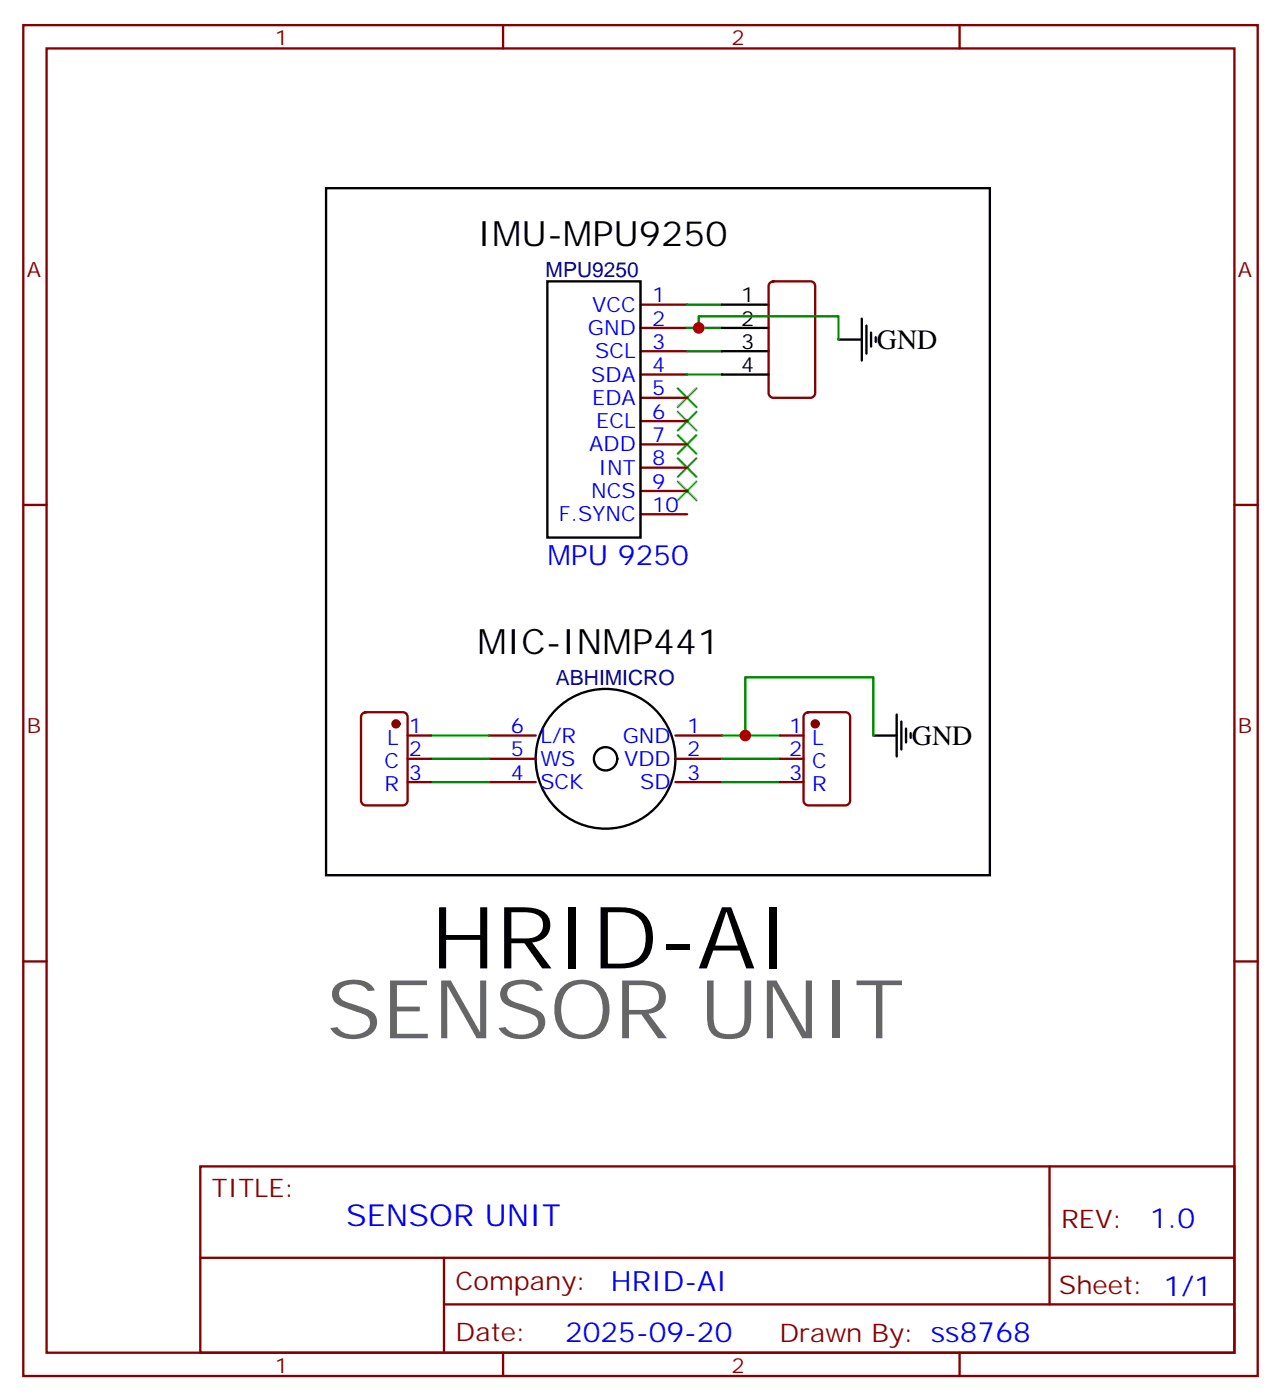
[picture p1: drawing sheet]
<svg xmlns="http://www.w3.org/2000/svg" width="194mm" height="212mm" viewBox="0 0 194 212" stroke-linecap="round" stroke-linejoin="round" font-family="sans-serif">
<g fill="none" stroke="#870000" stroke-width=".35">
<path d="M3.5 3.8h187v204.6h-187zM7.1 7.3h179.9v197.6h-179.9zM76.2 3.8v3.5M145.3 3.8v3.5M97 46.1h7.1M97 49.7h7.1M97 53.2h7.1M97 56.7h7.1M116.7 42.8l.4-.2h5.7a.71 .71 0 0 1 .7 .7v16.2a.76 .76 0 0 1-.7 .8h-5.7a.76 .76 0 0 1-.7-.8v-16.2zM3.5 76.5h3.6M97 60.3h7.1M97 63.8h7.1"/>
<path d="M97 67.3h7.1M97 70.8h7.1M97 74.4h7.1M97 77.9h7.1M187 76.5h3.5M54.9 108.1l.5-.2h5.6a.71 .71 0 0 1 .7 .7v12.7a.76 .76 0 0 1-.7 .7h-5.6a.76 .76 0 0 1-.7-.7v-12.7zM61.7 111.4h3.6M61.7 114.9h3.6M61.7 118.5h3.6M74.1 111.4h7M74.1 114.9h7M74.1 118.5h7"/>
<path d="M102.3 111.4h7.1M102.3 114.9h7.1M102.3 118.5h7.1M118.2 111.4h3.5M118.2 114.9h3.5M118.2 118.5h3.5M121.9 108.1l.5-.2h5.7a.71 .71 0 0 1 .7 .7v12.7a.76 .76 0 0 1-.7 .7h-5.7a.76 .76 0 0 1-.7-.7v-12.7zM3.5 145.6h3.6M187 145.6h3.5M30.3 176.7h156.7v28.2h-156.7zM159 176.7v20.9M30.4 190.5h156.4"/>
<path d="M67.3 197.6h119.5M67.3 190.5v14.1M76.2 204.9v3.5M145.3 204.9v3.5"/>
</g>
<path d="M102.7 58.8l2.8 2.9M105.5 58.8l-2.8 2.9M102.7 73l2.8 2.8M102.7 69.4l2.8 2.8M102.7 65.9l2.8 2.8M102.7 62.4l2.8 2.8M105.5 73l-2.8 2.8M105.5 69.4l-2.8 2.8M105.5 65.9l-2.8 2.8M105.5 62.4l-2.8 2.8" fill="none" stroke="#3c3" stroke-width=".35"/>
<g fill="none" stroke="#000" stroke-width=".35">
<path d="M49.4 28.5h100.5v104.1h-100.5zM82.9 42.6h14.1v38.8h-14.1zM109.4 53.2h7M109.4 49.7h7M109.4 46.1h7M109.4 56.7h7M127 51.4h3.5M130.5 48.3v6.3M131.2 49.3v4.3M131.9 50.4v2.1M132.6 51.1v.7M132.3 111.4h3.5"/>
<path d="M135.8 108.2v6.4M136.5 109.3v4.2M137.2 110.3v2.2M137.9 111.1v.7"/>
<circle cx="91.7" cy="114.9" r="10.6"/>
<circle cx="91.7" cy="114.9" r="1.76"/>
</g>
<path d="M104.1 46.1h5.3M104.1 49.7h5.3M104.1 53.2h5.3M104.1 56.7h5.3M105.8 49.7v-1.8h21.2v3.5M65.3 111.4h8.8M65.3 114.9h8.8M65.3 118.5h8.8M109.4 111.4h8.8M109.4 114.9h8.8M109.4 118.5h8.8M112.9 111.4v-8.8h19.4v8.8" fill="none" stroke="#008700" stroke-width=".35"/>
<g fill="#870000" stroke="#870000" stroke-width=".35">
<circle cx="60" cy="109.6" r=".53"/>
<circle cx="123.5" cy="109.6" r=".53"/>
</g>
<g fill="#c00">
<circle cx="112.9" cy="111.4" r=".88"/>
<circle cx="105.8" cy="49.7" r=".88"/>
</g>
<text font-size="13.1" x="65.3" y="146.7">HRID-AI</text>
<text font-size="12.3" fill="#666" x="49.4" y="157.3">SENSOR UNIT</text>
<g font-size="5.3">
<text x="72.3" y="37.3">IMU-MPU9250</text>
<text x="72.3" y="99.1">MIC-INMP441</text>
</g>
<text font-size="4.6" fill="#00f" x="52.4" y="185.7">SENSOR UNIT</text>
<g font-size="4.2">
<text x="132.8" y="52.9">GND</text>
<text x="138.1" y="112.9">GND</text>
</g>
<g font-size="4.2" fill="#00f">
<text x="82.9" y="85.7">MPU 9250</text>
<text x="174.1" y="185.9">1.0</text>
<text x="92.5" y="195.5">HRID-AI</text>
<text x="85.6" y="203.3">2025-09-20</text>
</g>
<g font-size="3.9" fill="#800">
<text x="32.1" y="181.3">TITLE:</text>
<text x="160.7" y="185.9">REV:</text>
<text x="69" y="195.5">Company:</text>
<text x="160.4" y="196.1">Sheet: 1/1</text>
<text x="69" y="203.1">Date:</text>
<text x="118" y="203.2">Drawn By: ss8768</text>
</g>
<g font-size="3.2" fill="#800">
<text x="41.6" y="6.8">1</text>
<text x="110.8" y="6.8">2</text>
<text x="4.1" y="41.9">A</text>
<text x="187.5" y="41.9">A</text>
<text x="4.1" y="111.1">B</text>
<text x="187.5" y="111.1">B</text>
<text x="41.6" y="207.9">1</text>
<text x="110.8" y="207.9">2</text>
</g>
<g font-size="3.2" fill="#000080">
<text x="82.6" y="42">MPU9250</text>
<text x="84.2" y="103.7">ABHIMICRO</text>
</g>
<g font-size="3.2" fill="#00f">
<text x="89.7" y="47.2">VCC</text>
<text x="98.8" y="45.8">1</text>
<text x="89" y="50.7">GND</text>
<text x="98.8" y="49.3">2</text>
<text x="98.8" y="52.8">3</text>
<text x="89.5" y="57.8">SDA</text>
<text x="90.2" y="54.3">SCL</text>
<text x="98.8" y="56.4">4</text>
<text x="98.8" y="59.9">5</text>
<text x="89.7" y="61.3">EDA</text>
<text x="90.3" y="64.8">ECL</text>
<text x="98.8" y="63.4">6</text>
<text x="89.2" y="68.4">ADD</text>
<text x="90.6" y="71.9">INT</text>
<text x="98.8" y="67">7</text>
<text x="98.8" y="70.5">8</text>
<text x="89.5" y="75.4">NCS</text>
<text x="98.8" y="74">9</text>
<text x="98.8" y="77.5">10</text>
<text x="84.6" y="79">F.SYNC</text>
<text x="58.7" y="112.8">L</text>
<text x="61.9" y="111.1">1</text>
<text x="77.4" y="111.1">6</text>
<text x="81.8" y="112.5">L/R</text>
<text x="94.3" y="112.5">GND</text>
<text x="104.1" y="111.1">1</text>
<text x="119.5" y="111.1">1</text>
<text x="123" y="112.8">L</text>
<text x="58.2" y="116.3">C</text>
<text x="58.2" y="119.9">R</text>
<text x="61.9" y="114.6">2</text>
<text x="61.9" y="118.1">3</text>
<text x="77.4" y="118.1">4</text>
<text x="77.4" y="114.6">5</text>
<text x="81.8" y="119.5">SCK</text>
<text x="81.8" y="116">WS</text>
<text x="94.5" y="116">VDD</text>
<text x="97" y="119.5">SD</text>
<text x="104.1" y="114.6">2</text>
<text x="104.1" y="118.1">3</text>
<text x="119.5" y="114.6">2</text>
<text x="119.5" y="118.1">3</text>
<text x="123" y="116.3">C</text>
<text x="123" y="119.9">R</text>
</g>
<g font-size="3.2">
<text x="112.3" y="45.8">1</text>
<text x="112.3" y="52.8">3</text>
<text x="112.3" y="49.3">2</text>
<text x="112.3" y="56.4">4</text>
</g>
</svg>
